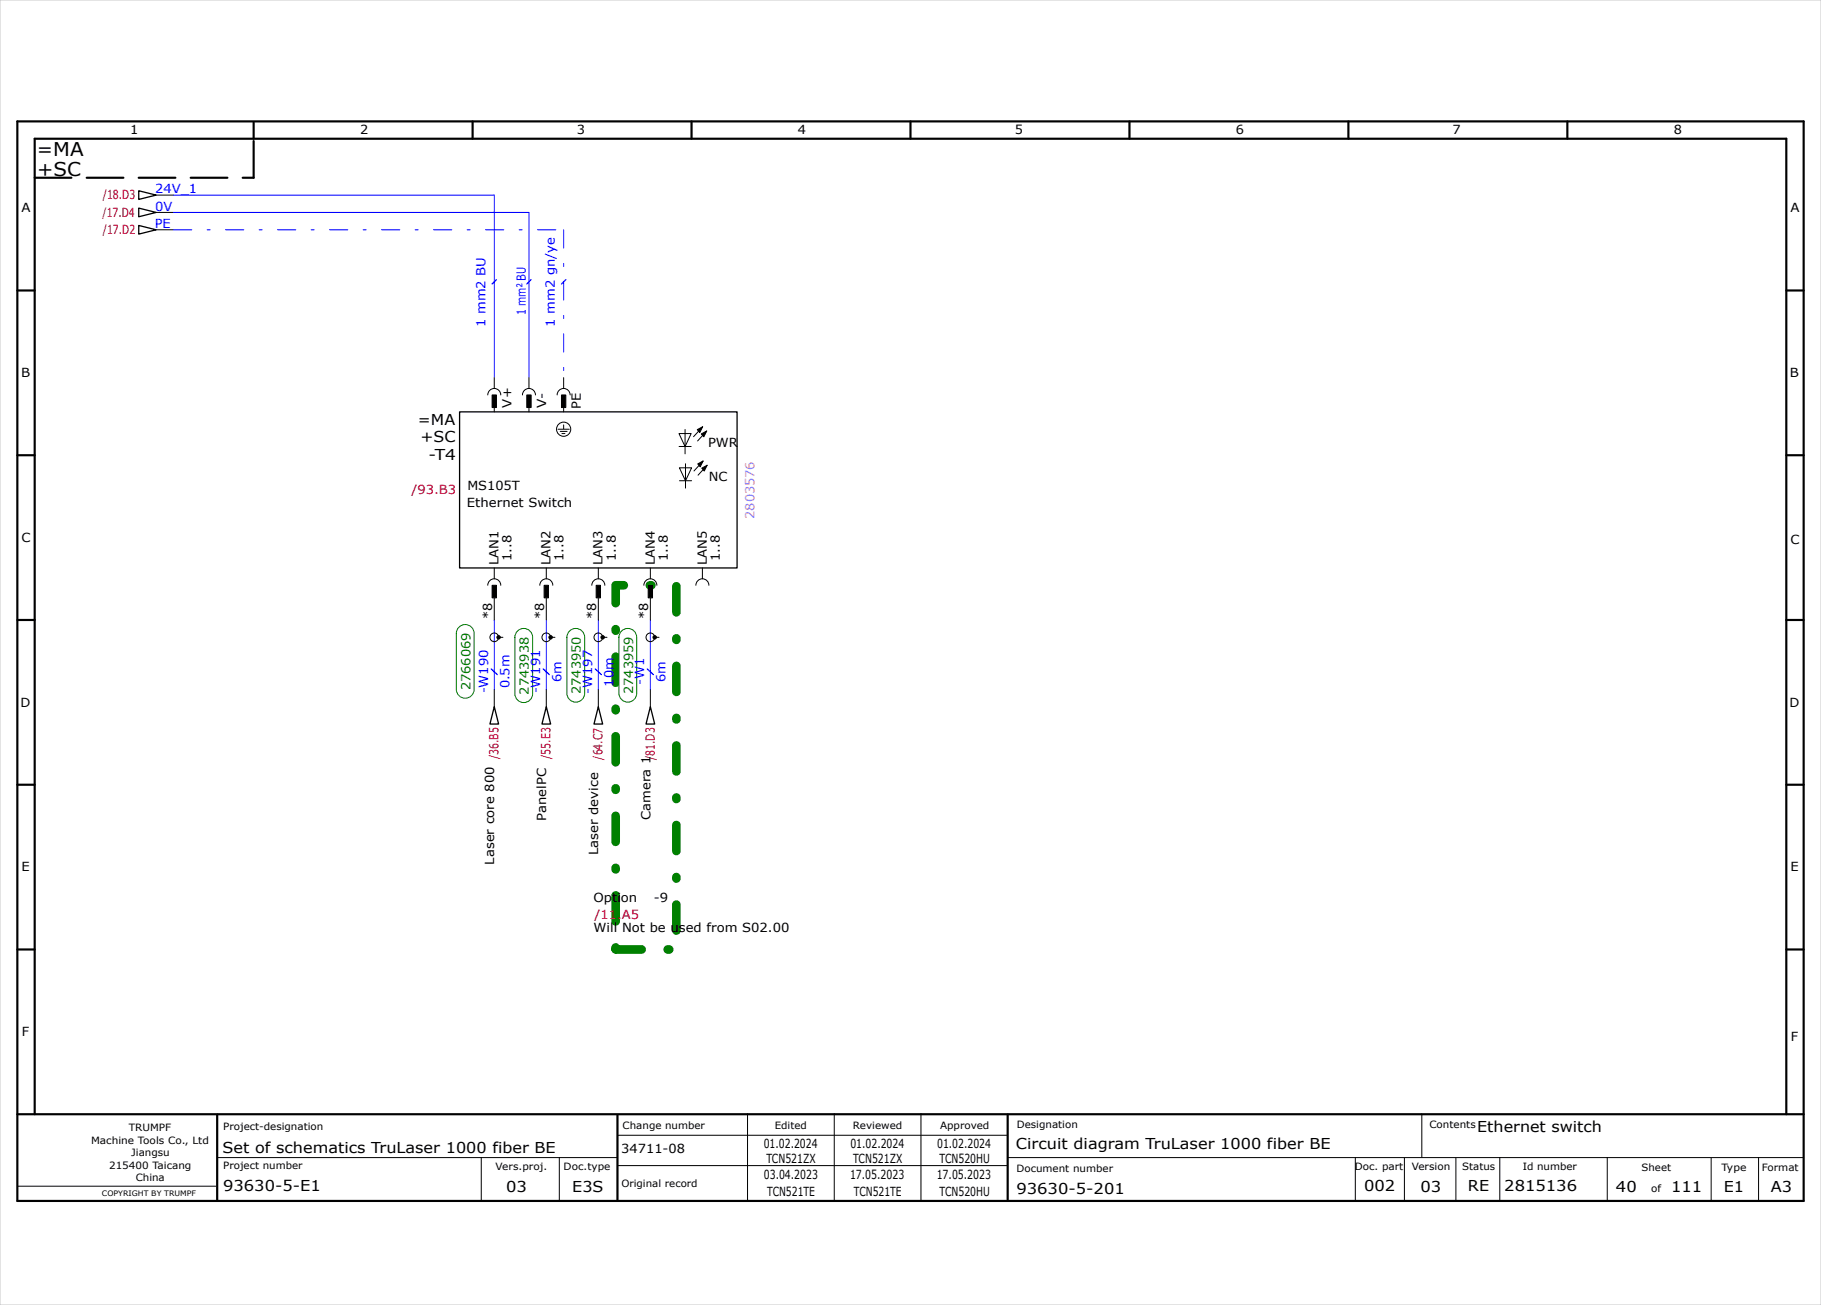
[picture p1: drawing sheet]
<svg xmlns="http://www.w3.org/2000/svg" width="420mm" height="301mm" viewBox="0 0 420 301" stroke-linecap="round" stroke-linejoin="round" font-family="sans-serif">
<g fill="none" stroke="#000" stroke-width=".5">
<path d="M4 28h412v249h-412zM58.5 28.2v3.8M109 28v4M159.5 28v4M210 28v4M260.5 28v4M311 28v4M361.5 28v4M4 67h4M412 67h4M4 105h4M412 105h4"/>
<path d="M4 143h4M412 143h4M4 181h4M412 181h4M4 219h4M412 219h4M4 257h412M8 257v-225h404v225M50.1 257.1v19.8M142.4 257.2v19.8M232.4 257.1v19.7"/>
</g>
<g fill="none" stroke="#000" stroke-width=".23">
<path d="M36 45h4M36 49h4M36 53h4M112.5 91.1a1.5 1.5 0 0 1 1.5-1.5 1.5 1.5 0 0 1 1.5 1.5M114 87.1v2.5M114 94v1M120.5 91.1a1.5 1.5 0 0 1 1.5-1.5 1.5 1.5 0 0 1 1.5 1.5M122 87.1v2.5M122 94v1M128.5 91.1a1.5 1.5 0 0 1 1.5-1.5 1.5 1.5 0 0 1 1.5 1.5M128.7 99h2.6M129.2 99.5h1.6"/>
<path d="M129.6 100h.7M130 87.1v2.5M130 94v1M130 98v.9M156.6 100h2.8l-1.4 3zM158 99.1v5.6M162.1 98.4l-2.1 2.3M163 99.4l-2.1 2.3M156.6 103h2.8M156.7 107.9h2.8l-1.4 3zM156.7 110.9h2.8M158.1 107v5.6"/>
<path d="M162.2 106.3l-2.1 2.3M163.1 107.3l-2.1 2.3M112.5 135a1.5 1.5 0 0 1 1.5-1.5 1.5 1.5 0 0 1 1.5 1.5M114 131v2.5M114 138v5M124.5 135a1.5 1.5 0 0 1 1.5-1.5 1.5 1.5 0 0 1 1.5 1.5M126 131v2.5M126 138v5M136.5 135a1.5 1.5 0 0 1 1.5-1.5 1.5 1.5 0 0 1 1.5 1.5M138 131v2.5M138 138v5M148.5 135a1.5 1.5 0 0 1 1.5-1.5 1.5 1.5 0 0 1 1.5 1.5"/>
<path d="M150 131v2.5M150 138v5M160.5 135a1.5 1.5 0 0 1 1.5-1.5 1.5 1.5 0 0 1 1.5 1.5M162 131v2.5M114 159v4M115 147h1M126 159v4M127 147h1M138 159v4M139 147h1M150 159v4M151 147h1"/>
<path d="M172.4 256.9v20M192.4 256.9v20M212.4 256.9v20M327.9 256.9v10M4.1 273.6h45.7M50.1 267h92.2M111 267v10M129 267v10M142.4 261.9h90M142.4 268.9h90M232.5 267h183.5M312.6 267v10"/>
<path d="M323.9 267.1v10M335.8 267.1v10M345.9 267v10.1M370.7 267v9.8M394.7 267.1v10M405.6 267v10"/>
<circle cx="130" cy="99" r="1.64"/>
</g>
<path d="M8 41h50.5M58.5 41v-8.8" fill="none" stroke="#000" stroke-width=".5" stroke-dasharray="8.5 3.5"/>
<path d="M0 0h420v301h-420z" fill="none" stroke="#c9c9c9" stroke-width=".23"/>
<path d="M142 135h14v84h-14z" fill="none" stroke="#008000" stroke-width="2" stroke-dasharray="6 6 .4 6"/>
<path d="M32 44l4 1-4 1zM32 48l4 1-4 1zM32 52l4 1-4 1zM106 95h64v36h-64zM114 163l1 4h-2zM126 163l1 4h-2zM138 163l1 4h-2zM150 163l1 4h-2z" fill="none" stroke="#000" stroke-width=".3"/>
<path d="M40 45h74v42M40 49h82v38M114 143v16M126 143v16M138 143v16M150 143v16" fill="none" stroke="#00f" stroke-width=".23"/>
<path d="M40 53h90M130 53v34" fill="none" stroke="#00f" stroke-width=".23" stroke-dasharray="4.2 3.5 .7 3.5"/>
<g fill="#000" stroke="#000" stroke-width=".23">
<path d="M160.8 99.1l1.3-.7-.7 1.4zM161.8 100.1l1.2-.7-.7 1.3zM160.9 107l1.3-.7-.7 1.4zM161.9 108l1.2-.7-.7 1.3z"/>
<path d="M113.5 91.1h1v2.9h-1z" fill-rule="evenodd"/>
<path d="M121.5 91.1h1v2.9h-1z" fill-rule="evenodd"/>
<path d="M129.5 91.1h1v2.9h-1z" fill-rule="evenodd"/>
<path d="M113.5 135h1v2.9h-1z" fill-rule="evenodd"/>
<path d="M125.5 135h1v2.9h-1z" fill-rule="evenodd"/>
<path d="M137.5 135h1v2.9h-1z" fill-rule="evenodd"/>
<path d="M149.5 135h1v2.9h-1z" fill-rule="evenodd"/>
<circle cx="115" cy="147" r=".4"/>
<circle cx="127" cy="147" r=".4"/>
<circle cx="139" cy="147" r=".4"/>
<circle cx="151" cy="147" r=".4"/>
</g>
<g fill="none" stroke="#000" stroke-width=".23" stroke-dasharray="8.5 3.5">
<circle cx="114" cy="147" r="1"/>
<circle cx="126" cy="147" r="1"/>
<circle cx="138" cy="147" r="1"/>
<circle cx="150" cy="147" r="1"/>
</g>
<g fill="#fff" stroke="#008000" stroke-width=".23">
<path d="M105.9 144.7a2.05 2.05 0 0 1 2.2-.5 2.05 2.05 0 0 1 1.3 1.9v12.9a2.05 2.05 0 0 1-2.1 2 2.05 2.05 0 0 1-2.1-2v-12.9l.1-.5z" fill-rule="evenodd"/>
<path d="M119.4 145.6a2.05 2.05 0 0 1 2.2-.5 2.05 2.05 0 0 1 1.2 1.9v13a2.05 2.05 0 0 1-2 2 2.05 2.05 0 0 1-2.1-2v-13l.1-.5z" fill-rule="evenodd"/>
<path d="M131.4 145.6a2.05 2.05 0 0 1 2.2-.5 2.05 2.05 0 0 1 1.3 1.9v12.9a2.05 2.05 0 0 1-2.1 2.1 2.05 2.05 0 0 1-2-2.1v-12.9v-.5z" fill-rule="evenodd"/>
<path d="M143.4 145.6a2.05 2.05 0 0 1 2.2-.5 2.05 2.05 0 0 1 1.3 1.9v12.9a2.05 2.05 0 0 1-2.1 2.1 2.05 2.05 0 0 1-2-2.1v-12.9v-.5z" fill-rule="evenodd"/>
</g>
<path d="M114.5 64.5l-1 1M122.5 64.5l-1 1M130.5 64.5l-1 1M113.3 154.3l1.4 1.3M125.3 154.3l1.4 1.3M137.3 154.3l1.4 1.3M149.3 154.3l1.4 1.3" fill="none" stroke="#00f" stroke-width=".3"/>
<g font-size="4.4">
<text x="8.5" y="36">=MA</text>
<text x="8.6" y="40.5">+SC</text>
</g>
<g font-size="3.5">
<text x="96.4" y="98">=MA</text>
<text x="97" y="102">+SC</text>
<text x="98.8" y="106">-T4</text>
<text x="340.7" y="261">Ethernet switch</text>
<text x="51.3" y="266">Set of schematics TruLaser 1000 fiber BE</text>
<text x="234.3" y="265">Circuit diagram TruLaser 1000 fiber BE</text>
<text x="51.5" y="274.7">93630-5-E1</text>
<text x="116.8" y="274.9">03</text>
<text x="132" y="274.9">E3S</text>
<text x="234.4" y="275.3">93630-5-201</text>
<text x="314.6" y="274.8">002</text>
<text x="327.6" y="274.9">03</text>
<text x="338.6" y="274.8">RE</text>
<text x="346.9" y="274.7">2815136</text>
<text x="372.7" y="275">40</text>
<text x="385.4" y="275">111</text>
<text x="397.6" y="275">E1</text>
<text x="408.4" y="275">A3</text>
</g>
<g font-size="2.9">
<text x="30" y="31">1</text>
<text x="83" y="31">2</text>
<text x="133.1" y="31">3</text>
<text x="184.1" y="31">4</text>
<text x="234.1" y="31">5</text>
<text x="285" y="31">6</text>
<text x="335" y="31">7</text>
<text x="386" y="31">8</text>
<text x="5" y="49">A</text>
<text x="413" y="49">A</text>
<text x="4.8" y="87">B</text>
<text x="412.8" y="87">B</text>
<text x="118" y="94" transform="rotate(-90 118 94)">V+</text>
<text x="126" y="94" transform="rotate(-90 126 94)">V-</text>
<text x="134" y="94.3" transform="rotate(-90 134 94.3)">PE</text>
<text x="163.3" y="103">PWR</text>
<text x="107.8" y="113">MS105T</text>
<text x="163.5" y="110.9">NC</text>
<text x="107.7" y="117">Ethernet Switch</text>
<text x="5" y="125">C</text>
<text x="413" y="125.5">C</text>
<text x="115" y="130.3" transform="rotate(-90 115 130.3)">LAN1</text>
<text x="118" y="129.4" transform="rotate(-90 118 129.4)">1..8</text>
<text x="127" y="130.3" transform="rotate(-90 127 130.3)">LAN2</text>
<text x="130" y="129.4" transform="rotate(-90 130 129.4)">1..8</text>
<text x="139" y="130.3" transform="rotate(-90 139 130.3)">LAN3</text>
<text x="142" y="129.4" transform="rotate(-90 142 129.4)">1..8</text>
<text x="151" y="130.3" transform="rotate(-90 151 130.3)">LAN4</text>
<text x="154" y="129.4" transform="rotate(-90 154 129.4)">1..8</text>
<text x="163" y="130.3" transform="rotate(-90 163 130.3)">LAN5</text>
<text x="166" y="129.4" transform="rotate(-90 166 129.4)">1..8</text>
<text x="113.5" y="142.8" transform="rotate(-90 113.5 142.8)">*8</text>
<text x="125.5" y="142.8" transform="rotate(-90 125.5 142.8)">*8</text>
<text x="137.5" y="142.8" transform="rotate(-90 137.5 142.8)">*8</text>
<text x="149.5" y="142.8" transform="rotate(-90 149.5 142.8)">*8</text>
<text x="4.8" y="163">D</text>
<text x="412.7" y="163">D</text>
<text x="126" y="189.3" transform="rotate(-90 126 189.3)">PanelPC</text>
<text x="150" y="189.1" transform="rotate(-90 150 189.1)">Camera 1</text>
<text x="138" y="197.3" transform="rotate(-90 138 197.3)">Laser device</text>
<text x="5" y="201">E</text>
<text x="114" y="199.4" transform="rotate(-90 114 199.4)">Laser core 800</text>
<text x="413" y="201">E</text>
<text x="136.9" y="208">Option</text>
<text x="150.8" y="208">-9</text>
<text x="136.9" y="215">Will Not be used from S02.00</text>
<text x="5.1" y="239">F</text>
<text x="413" y="240">F</text>
<text x="143.3" y="266">34711-08</text>
<text x="176.1" y="264.9">01.02.2024</text>
<text x="176.8" y="268.4">TCN521ZX</text>
<text x="196.1" y="264.9">01.02.2024</text>
<text x="196.8" y="268.4">TCN521ZX</text>
<text x="216.1" y="264.9">01.02.2024</text>
<text x="216.7" y="268.4">TCN520HU</text>
<text x="176.2" y="271.9">03.04.2023</text>
<text x="176.9" y="275.9">TCN521TE</text>
<text x="196" y="271.9">17.05.2023</text>
<text x="196.9" y="275.9">TCN521TE</text>
<text x="216" y="271.9">17.05.2023</text>
<text x="216.7" y="275.9">TCN520HU</text>
</g>
<g font-size="2.9" fill="#b60000">
<text x="23.7" y="46">/18.D3</text>
<text x="23.6" y="50">/17.D4</text>
<text x="23.7" y="54">/17.D2</text>
<text x="94.9" y="114">/93.B3</text>
<text x="115" y="175.1" transform="rotate(-90 115 175.1)">/36.B5</text>
<text x="127" y="175" transform="rotate(-90 127 175)">/55.E3</text>
<text x="139" y="175.2" transform="rotate(-90 139 175.2)">/64.C7</text>
<text x="151" y="175.3" transform="rotate(-90 151 175.3)">/81.D3</text>
<text x="137.1" y="212">/11.A5</text>
</g>
<g font-size="2.9" fill="#00f">
<text x="35.8" y="44.6">24V_1</text>
<text x="35.7" y="52.6">PE</text>
<text x="35.8" y="48.6">0V</text>
<text x="112" y="75.4" transform="rotate(-90 112 75.4)">1 mm2 BU</text>
<text x="121.3" y="72.8" transform="rotate(-90 121.3 72.8)">1 mm² BU</text>
<text x="128" y="75.4" transform="rotate(-90 128 75.4)">1 mm2 gn/ye</text>
<text x="112.6" y="159.9" transform="rotate(-90 112.6 159.9)">-W190</text>
<text x="117.5" y="158.8" transform="rotate(-90 117.5 158.8)">0.5m</text>
<text x="124.6" y="159.9" transform="rotate(-90 124.6 159.9)">-W191</text>
<text x="129.5" y="157.3" transform="rotate(-90 129.5 157.3)">6m</text>
<text x="136.6" y="160" transform="rotate(-90 136.6 160)">-W197</text>
<text x="141.5" y="158.3" transform="rotate(-90 141.5 158.3)">10m</text>
<text x="148.6" y="158" transform="rotate(-90 148.6 158)">-W1</text>
<text x="153.5" y="157.3" transform="rotate(-90 153.5 157.3)">6m</text>
</g>
<text font-size="2.9" fill="#f0f" x="174" y="119.7" transform="rotate(-90 174 119.7)">2803576</text>
<g font-size="2.9" fill="#008000">
<text x="108.5" y="159.2" transform="rotate(-90 108.5 159.2)">2766069</text>
<text x="122" y="160.2" transform="rotate(-90 122 160.2)">2743938</text>
<text x="134" y="160.1" transform="rotate(-90 134 160.1)">2743950</text>
<text x="146" y="160.1" transform="rotate(-90 146 160.1)">2743959</text>
</g>
<g font-size="2.3">
<text x="21" y="263.8">Machine Tools Co., Ltd</text>
<text x="29.7" y="260.8">TRUMPF</text>
<text x="51.5" y="260.7">Project-designation</text>
<text x="143.6" y="260.4">Change number</text>
<text x="178.7" y="260.4">Edited</text>
<text x="196.7" y="260.4">Reviewed</text>
<text x="216.8" y="260.4">Approved</text>
<text x="234.5" y="260.2">Designation</text>
<text x="329.7" y="260.1">Contents</text>
<text x="25.2" y="269.6">215400 Taicang</text>
<text x="30.3" y="266.7">Jiangsu</text>
<text x="51.5" y="269.7">Project number</text>
<text x="114.3" y="269.9">Vers.proj.</text>
<text x="130" y="269.9">Doc.type</text>
<text x="312.5" y="269.8">Doc. part</text>
<text x="325.6" y="269.9">Version</text>
<text x="337.3" y="269.8">Status</text>
<text x="351.2" y="269.8">Id number</text>
<text x="406.4" y="270">Format</text>
<text x="31.3" y="272.5">China</text>
<text x="143.3" y="273.9">Original record</text>
<text x="234.4" y="270.3">Document number</text>
<text x="378.6" y="270">Sheet</text>
<text x="380.8" y="275">of</text>
<text x="397" y="270">Type</text>
</g>
<text font-size="1.7" x="23.5" y="275.8">COPYRIGHT BY TRUMPF</text>
</svg>
